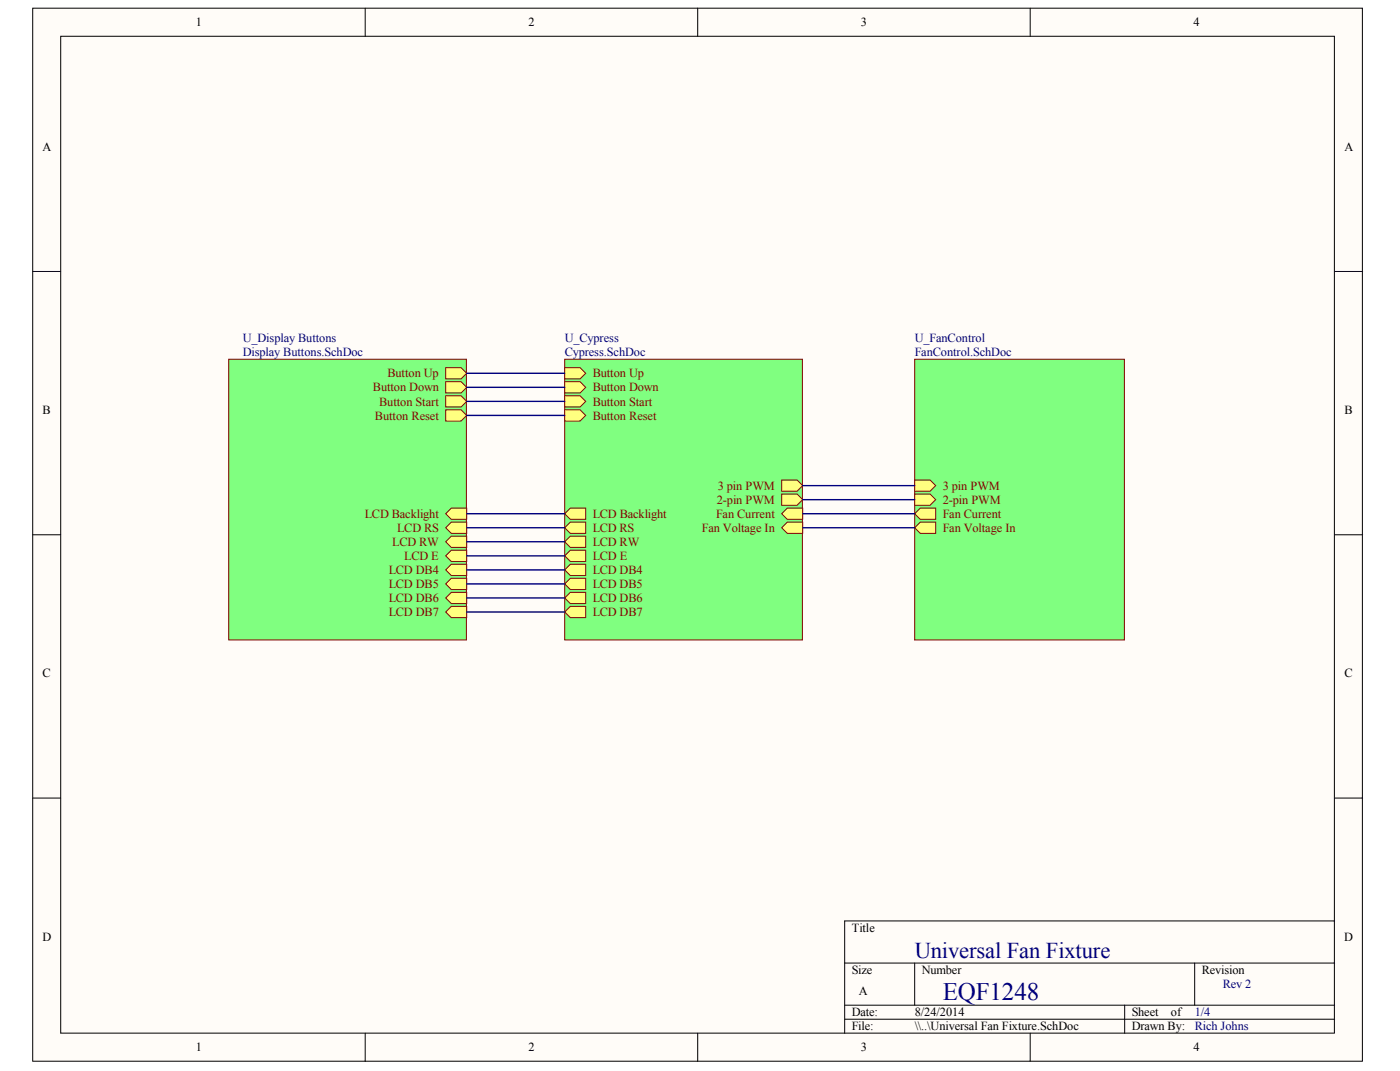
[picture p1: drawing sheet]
<svg xmlns="http://www.w3.org/2000/svg" width="271mm" height="207mm" viewBox="0 0 271 207" stroke-linecap="round" stroke-linejoin="round" font-family="sans-serif">
<g fill="#fffcf8" stroke="#000" stroke-width=".19">
<path d="M6.3 1.6h257.4v203.6h-257.4z"/>
<path d="M11.7 7h246.5v192.8h-246.5z"/>
</g>
<g fill="none" stroke="#000" stroke-width=".19">
<path d="M70.7 1.6v5.4M135 1.6v5.4M199.4 1.6v5.4M6.3 52.5h5.4M258.3 52.5h5.4M6.3 103.4h5.4M258.3 103.4h5.4M6.3 154.3h5.4M258.3 154.3h5.4M258.3 178.1h-94.8v21.7M70.7 199.8v5.4M135 199.8v5.4"/>
<path d="M163.5 186.2h94.8M163.5 194.4h94.8M163.5 197.1h94.8M177 186.2v8.2M199.4 199.8v5.4M217.7 194.4v5.4M231.2 186.2v8.2"/>
</g>
<path d="M109.3 69.5h46v54.2h-46z" fill="#80ff80" stroke="#800000" stroke-width=".19"/>
<g fill="#ffff80" stroke="#800000" stroke-width=".19">
<path d="M110.4 109.1h2.9v2.2h-2.9l-1.1-1.1z" fill-rule="evenodd"/>
<path d="M110.4 111.8h2.9v2.2h-2.9l-1.1-1.1z" fill-rule="evenodd"/>
<path d="M110.4 117.2h2.9v2.2h-2.9l-1.1-1.1z" fill-rule="evenodd"/>
<path d="M110.4 114.5h2.9v2.2h-2.9l-1.1-1.1z" fill-rule="evenodd"/>
<path d="M110.4 106.4h2.9v2.2h-2.9l-1.1-1.1z" fill-rule="evenodd"/>
<path d="M110.4 101h2.9v2.1h-2.9l-1.1-1.1z" fill-rule="evenodd"/>
<path d="M110.4 103.7h2.9v2.1h-2.9l-1.1-1z" fill-rule="evenodd"/>
<path d="M110.4 98.2h2.9v2.2h-2.9l-1.1-1.1z" fill-rule="evenodd"/>
<path d="M109.3 73.8h3l1 1.1-1 1.1h-3z" fill-rule="evenodd"/>
<path d="M109.3 76.5h3l1 1.1-1 1.1h-3z" fill-rule="evenodd"/>
<path d="M109.3 71.1h3l1 1.1-1 1.1h-3z" fill-rule="evenodd"/>
<path d="M109.3 79.2h3l1 1.1-1 1.1h-3z" fill-rule="evenodd"/>
<path d="M151.3 92.8h3l1 1.1-1 1.1h-3z" fill-rule="evenodd"/>
<path d="M151.3 95.5h3l1 1.1-1 1.1h-3z" fill-rule="evenodd"/>
<path d="M152.4 98.2h2.9v2.2h-2.9l-1.1-1.1z" fill-rule="evenodd"/>
<path d="M152.4 101h2.9v2.1h-2.9l-1.1-1.1z" fill-rule="evenodd"/>
</g>
<path d="M44.3 69.5h46v54.2h-46z" fill="#80ff80" stroke="#800000" stroke-width=".19"/>
<g fill="#ffff80" stroke="#800000" stroke-width=".19">
<path d="M86.3 73.8h2.9l1.1 1.1-1.1 1.1h-2.9z" fill-rule="evenodd"/>
<path d="M86.3 76.5h2.9l1.1 1.1-1.1 1.1h-2.9z" fill-rule="evenodd"/>
<path d="M86.3 71.1h2.9l1.1 1.1-1.1 1.1h-2.9z" fill-rule="evenodd"/>
<path d="M86.3 79.2h2.9l1.1 1.1-1.1 1.1h-2.9z" fill-rule="evenodd"/>
<path d="M87.3 98.2h3v2.2h-3l-1-1.1z" fill-rule="evenodd"/>
<path d="M87.3 101h3v2.1h-3l-1-1.1z" fill-rule="evenodd"/>
<path d="M87.3 103.7h3v2.1h-3l-1-1z" fill-rule="evenodd"/>
<path d="M87.3 106.4h3v2.2h-3l-1-1.1z" fill-rule="evenodd"/>
<path d="M87.3 109.1h3v2.2h-3l-1-1.1z" fill-rule="evenodd"/>
<path d="M87.3 111.8h3v2.2h-3l-1-1.1z" fill-rule="evenodd"/>
<path d="M87.3 114.5h3v2.2h-3l-1-1.1z" fill-rule="evenodd"/>
<path d="M87.3 117.2h3v2.2h-3l-1-1.1z" fill-rule="evenodd"/>
</g>
<path d="M177 69.5h40.6v54.2h-40.6z" fill="#80ff80" stroke="#800000" stroke-width=".19"/>
<g fill="#ffff80" stroke="#800000" stroke-width=".19">
<path d="M178.1 101h3v2.1h-3l-1.1-1.1z" fill-rule="evenodd"/>
<path d="M178.1 98.2h3v2.2h-3l-1.1-1.1z" fill-rule="evenodd"/>
<path d="M177 92.8h3l1.1 1.1-1.1 1.1h-3z" fill-rule="evenodd"/>
<path d="M177 95.5h3l1.1 1.1-1.1 1.1h-3z" fill-rule="evenodd"/>
</g>
<g fill="none" stroke="#000080" stroke-width=".27">
<path d="M90.3 72.2h19M90.3 74.9h19M90.3 77.6h19M90.3 80.3h19M90.3 99.3h19M155.3 99.3h21.7M155.3 93.9h21.7M155.3 96.6h21.7M90.3 102h19M90.3 104.8h19M90.3 107.5h19M90.3 110.2h19"/>
<path d="M90.3 112.9h19M90.3 115.6h19M90.3 118.3h19M155.3 102h21.7"/>
</g>
<text font-size="4.9" fill="#000080" x="182.4" y="193.3">EQF1248</text>
<text font-size="4.4" fill="#000080" x="177" y="185.2">Universal Fan Fixture</text>
<g font-size="2.4">
<text x="37.9" y="5.1">1</text>
<text x="102.3" y="5.1">2</text>
<text x="166.6" y="5.1">3</text>
<text x="231" y="5.1">4</text>
<text x="8.2" y="29.2">A</text>
<text x="260.2" y="29.2">A</text>
<text x="8.3" y="80.1">B</text>
<text x="260.2" y="80.1">B</text>
<text x="8.3" y="131">C</text>
<text x="260.2" y="131">C</text>
<text x="8.2" y="181.9">D</text>
<text x="164.8" y="180.2">Title</text>
<text x="260.2" y="181.9">D</text>
<text x="164.8" y="188.3">Size</text>
<text x="178.4" y="188.3">Number</text>
<text x="232.6" y="188.3">Revision</text>
<text x="164.8" y="196.5">Date:</text>
<text x="166.2" y="192.4">A</text>
<text x="177" y="196.5">8/24/2014</text>
<text x="219" y="196.5">Sheet</text>
<text x="226.6" y="196.5">of</text>
<text x="37.9" y="203.3">1</text>
<text x="102.3" y="203.3">2</text>
<text x="164.8" y="199.2">File:</text>
<text x="166.6" y="203.3">3</text>
<text x="177" y="199.2">\\..\Universal Fan Fixture.SchDoc</text>
<text x="219" y="199.2">Drawn By:</text>
<text x="231" y="203.3">4</text>
</g>
<g font-size="2.4" fill="#000080">
<text x="47" y="66.2">U_Display Buttons</text>
<text x="47" y="68.9">Display Buttons.SchDoc</text>
<text x="109.3" y="66.2">U_Cypress</text>
<text x="109.3" y="68.9">Cypress.SchDoc</text>
<text x="177" y="66.2">U_FanControl</text>
<text x="177" y="68.9">FanControl.SchDoc</text>
<text x="236.6" y="191.1">Rev 2</text>
<text x="231.2" y="196.5">1/4</text>
<text x="231.2" y="199.2">Rich Johns</text>
</g>
<g font-size="2.4" fill="#800000">
<text x="72.2" y="75.7">Button Down</text>
<text x="75" y="73">Button Up</text>
<text x="114.7" y="75.7">Button Down</text>
<text x="114.7" y="73">Button Up</text>
<text x="72.6" y="81.1">Button Reset</text>
<text x="73.4" y="78.4">Button Start</text>
<text x="114.7" y="78.4">Button Start</text>
<text x="114.7" y="81.1">Button Reset</text>
<text x="138.9" y="94.7">3 pin PWM</text>
<text x="182.4" y="94.7">3 pin PWM</text>
<text x="70.6" y="100.1">LCD Backlight</text>
<text x="114.7" y="100.1">LCD Backlight</text>
<text x="138.6" y="100.1">Fan Current</text>
<text x="138.7" y="97.4">2-pin PWM</text>
<text x="182.4" y="100.1">Fan Current</text>
<text x="182.4" y="97.4">2-pin PWM</text>
<text x="75.9" y="105.6">LCD RW</text>
<text x="76.9" y="102.8">LCD RS</text>
<text x="114.7" y="102.8">LCD RS</text>
<text x="114.7" y="105.6">LCD RW</text>
<text x="135.8" y="102.8">Fan Voltage In</text>
<text x="182.4" y="102.8">Fan Voltage In</text>
<text x="75.2" y="111">LCD DB4</text>
<text x="75.2" y="113.7">LCD DB5</text>
<text x="78.2" y="108.3">LCD E</text>
<text x="114.7" y="111">LCD DB4</text>
<text x="114.7" y="113.7">LCD DB5</text>
<text x="114.7" y="108.3">LCD E</text>
<text x="75.2" y="116.4">LCD DB6</text>
<text x="75.2" y="119.1">LCD DB7</text>
<text x="114.7" y="119.1">LCD DB7</text>
<text x="114.7" y="116.4">LCD DB6</text>
</g>
</svg>
